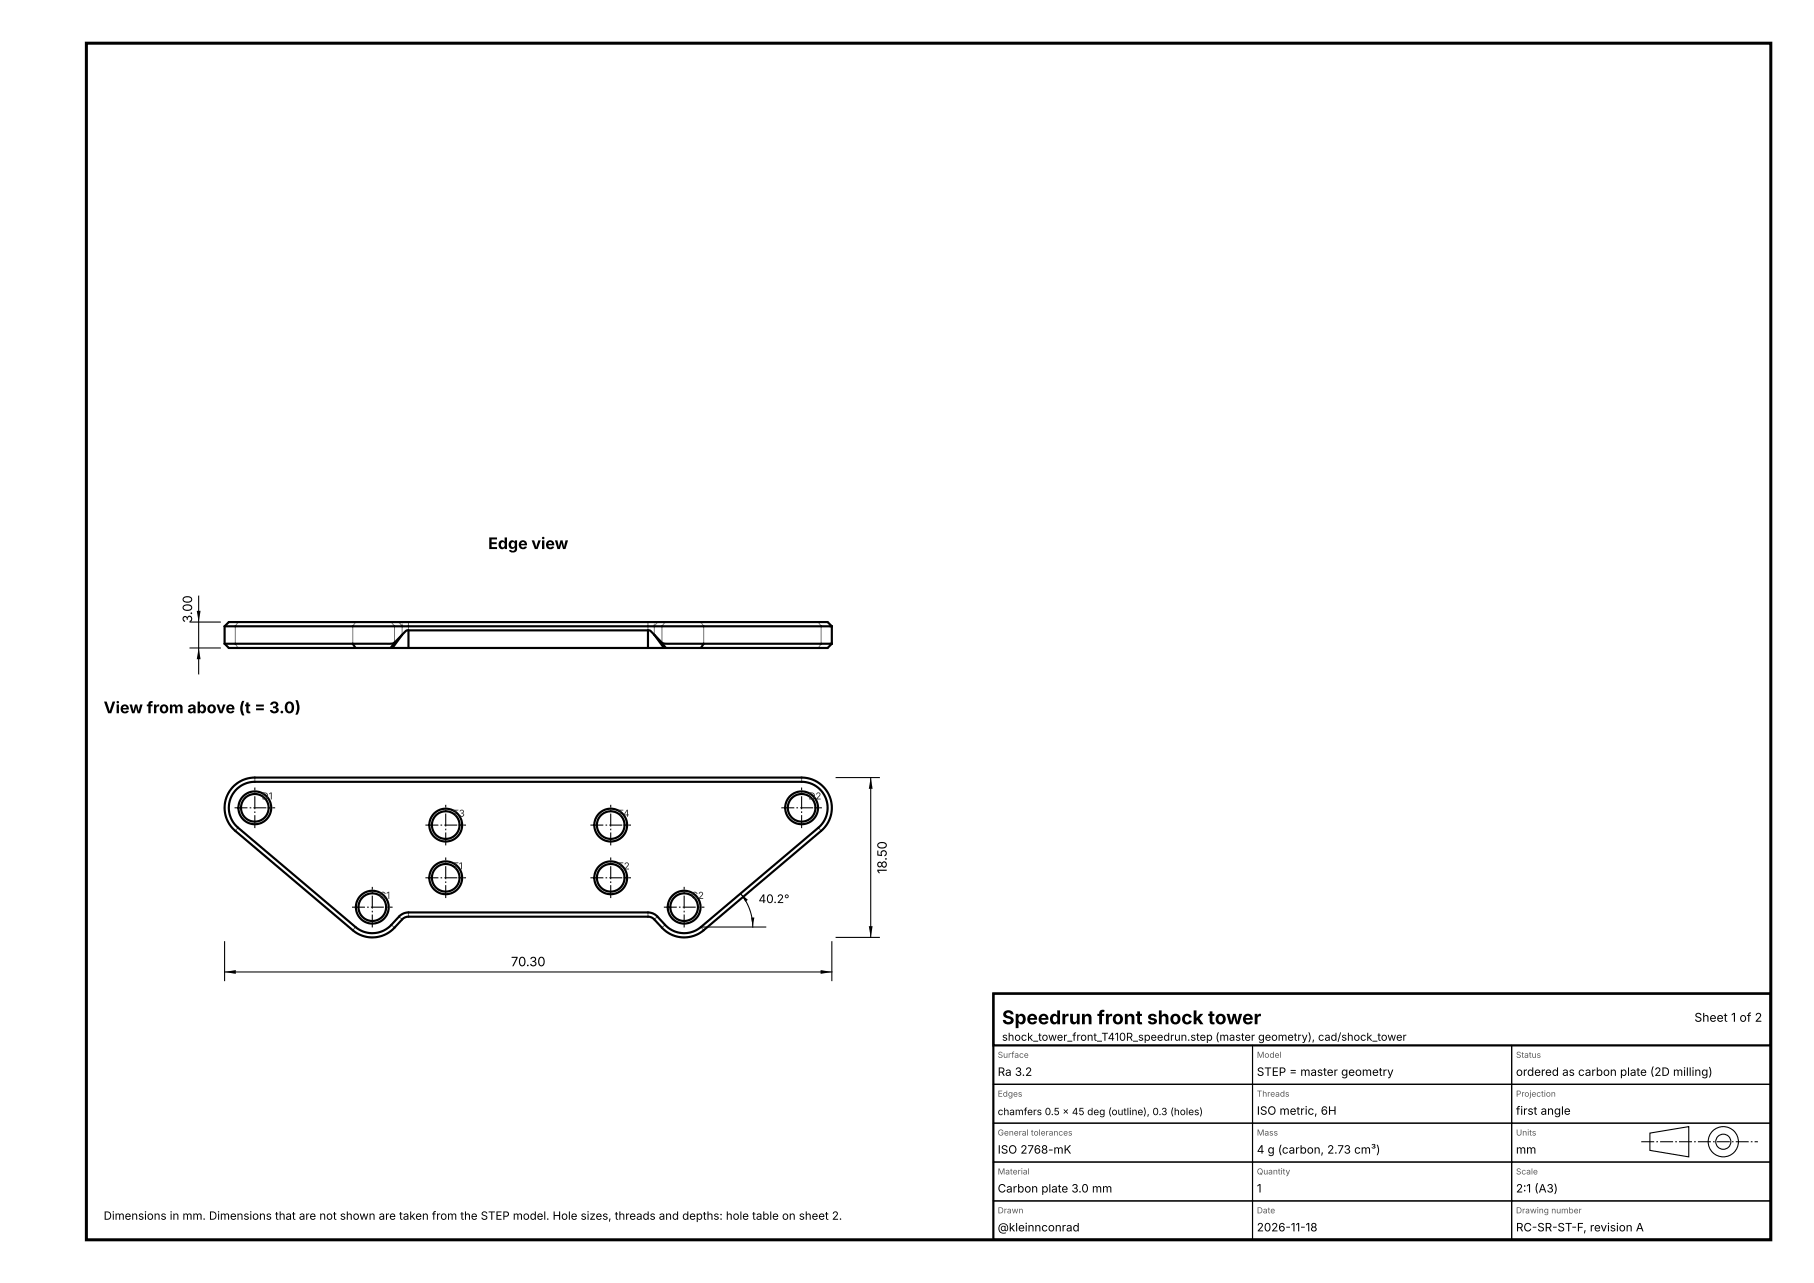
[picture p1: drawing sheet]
<svg xmlns="http://www.w3.org/2000/svg" width="420mm" height="297mm" viewBox="0 0 420 297" stroke-linecap="round" stroke-linejoin="round" font-family="sans-serif">
<g fill="none" stroke="#737373" stroke-width=".23">
<path d="M55.1 144l-.6 1v4l.6 1M82.3 144l-.6 1v4M90.6 144l.7 1v3.8M92.4 144l.5 .7M93.1 144.5v2.4M94.6 144v1.9M150 144v1.9M151.5 144.5v2.4M152.2 144l-.5 .7M154 144l-.7 1v4.4M162.3 144l.6 1v4M189.5 144l.6 1v4l-.6 1"/>
<path d="M55.1 191.6l-.6 .7M59 180v1M185.6 180v1M189.5 191.6l.6 .7M82.3 214.6l-.6 .7M90.6 214.1l.7 .7M92.4 212.2l.5 .5M94.6 211.2v1M150 211.2v1M152.2 212.2l-.5 .5M154 214.1l-.7 .7M162.3 214.6l.6 .7"/>
</g>
<g fill="none" stroke="#000" stroke-width=".5">
<path d="M52 145h140.6M52 145l.3-.3a1.62 1.62 0 0 1 1.9-.7h135.9a1.98 1.98 0 0 1 2.1 .6l.4 .4M52 149h29.7M52 149l.3 .3a1.62 1.62 0 0 0 1.9 .7h28.1M52 145v4M81.7 149l.6 1M82.3 150h8.1M90.4 150h.5M90.9 150h3.7M91.3 148.8l-.9 .2h-8.7M91.3 148.8l-.9 1.2M93.1 146.9l-1.8 1.9"/>
<path d="M93.1 146.9l-2.2 3.1M94.6 145.9a1.96 1.96 0 0 0-1.5 1M94.6 145.9v4.1M94.6 150h55.4M94.6 145.9h55.4M150 150h3.7M150 145.9v4.1M150 145.9a1.96 1.96 0 0 1 1.5 1M151.5 146.9l1.8 1.9M151.5 146.9l2.2 3.1M153.4 148.9l.9 .1h8.6M153.5 149.1l.7 .9"/>
<path d="M153.7 150h.5M154.2 150h8.1M162.9 149h29.7M162.9 149l-.6 1M192.2 145h.4M192.2 149h.4M192.6 149l-.3 .3a1.62 1.62 0 0 1-1.9 .7h-28.1M192.6 145v4M54 182.1a7 7 0 0 1 5-2.1h126.6a7 7 0 0 1 6.6 4.6 7 7 0 0 1-2.1 7.7l-27.2 23a7 7 0 0 1-9.6-.5l-2-2.1-.6-.4-.7-.1h-55.4l-.7 .1-.6 .4-2 2.1a7 7 0 0 1-9.6 .5l-27.2-23a7 7 0 0 1-.5-10.2zM54.8 182.7l1.8-1.2 1.2-.4 1.2-.1h126.6a6 6 0 0 1 5.7 3.9 6 6 0 0 1-1.8 6.7l-27.2 23a6 6 0 0 1-8.3-.5l-2.3-2.4-1-.4-.7-.1h-55.4l-1.1 .2-.6 .3-2.3 2.4a6 6 0 0 1-8.3 .5l-27.2-23a6 6 0 0 1-.3-8.9zM230 230h180v12h-180zM230 230h180v57h-180z"/>
<circle cx="59" cy="187" r="3.2"/>
<circle cx="59" cy="187" r="3.8"/>
<circle cx="103.2" cy="191" r="3.8"/>
<circle cx="103.2" cy="191" r="3.2"/>
<circle cx="141.4" cy="191" r="3.2"/>
<circle cx="141.4" cy="191" r="3.8"/>
<circle cx="185.6" cy="187" r="3.8"/>
<circle cx="185.6" cy="187" r="3.2"/>
<circle cx="86.2" cy="210" r="3.8"/>
<circle cx="86.2" cy="210" r="3.2"/>
<circle cx="103.2" cy="203.2" r="3.8"/>
<circle cx="103.2" cy="203.2" r="3.2"/>
<circle cx="141.4" cy="203.2" r="3.2"/>
<circle cx="141.4" cy="203.2" r="3.8"/>
<circle cx="158.4" cy="210" r="3.8"/>
<circle cx="158.4" cy="210" r="3.2"/>
</g>
<g fill="none" stroke="#000" stroke-width=".25" stroke-dasharray="3 .5 .4 .5" stroke-linecap="butt">
<path d="M54.3 187h9.4M59 191.7v-9.4M98.5 191h9.4M103.2 195.7v-9.4M136.7 191h9.4M141.4 195.7v-9.4M180.9 187h9.4M185.6 191.7v-9.4M81.5 210h9.4M86.2 214.7v-9.4M98.5 203.2h9.4M103.2 207.9v-9.4"/>
<path d="M136.7 203.2h9.4M141.4 207.9v-9.4M153.7 210h9.4M158.4 214.7v-9.4M380 264.3h27"/>
</g>
<g fill="none" stroke="#000" stroke-width=".25">
<path d="M46 138v18M44 150h7M44 144h7M193.6 180h10M201.6 180v37M52 218v9M162.3 214.6h15M171.5 206.8l1.2 1.8 .9 2 .5 2.1 .2 1.9M192.6 218v9M193.6 217h10M52 225h140.6M230 251h60v9h-60z"/>
<path d="M230 242h60v9h-60zM290 251h60v9h-60zM290 242h60v9h-60zM350 251h60v9h-60zM350 242h60v9h-60zM230 278h60v9h-60zM230 269h60v9h-60zM230 260h60v9h-60zM290 278h60v9h-60zM290 269h60v9h-60zM290 260h60v9h-60zM350 278h60v9h-60z"/>
<path d="M350 269h60v9h-60zM350 260h60v9h-60zM382 262.3l9-1.5v7l-9-1.5z"/>
<circle cx="399" cy="264.3" r="1.75"/>
<circle cx="399" cy="264.3" r="3.5"/>
</g>
<path d="M46 150l.4 2.6h-.8zM45.6 141.4h.8l-.4 2.6zM201.6 180l.4 2.6h-.8zM171.5 206.8l1.7 1.5-.6 .5zM173.9 212.4h.8l-.4 2.2zM201.2 214.4h.8l-.4 2.6zM52 225l2.6-.4v.8zM190 224.6l2.6 .4-2.6 .4z" fill="#000"/>
<path d="M20 10h390v277h-390z" fill="none" stroke="#000" stroke-width=".7" stroke-linecap="butt"/>
<text font-size="4.4" x="232" y="237.1">Speedrun front shock tower</text>
<g font-size="3.7">
<text x="113" y="127.1">Edge view</text>
<text x="24" y="165.1">View from above (t = 3.0)</text>
</g>
<g font-size="3">
<text x="44.5" y="144.2" transform="rotate(-90 44.5 144.2)">3.00</text>
<text x="205.3" y="202.3" transform="rotate(-90 205.3 202.3)">18.50</text>
<text x="118.3" y="223.7">70.30</text>
</g>
<g font-size="2.8">
<text x="175.6" y="209.1">40.2°</text>
<text x="392.3" y="236.5">Sheet 1 of 2</text>
</g>
<g font-size="2.7">
<text x="231" y="249.1">Ra 3.2</text>
<text x="291" y="249.1">STEP = master geometry</text>
<text x="351" y="249.1">ordered as carbon plate (2D milling)</text>
<text x="291" y="258.1">ISO metric, 6H</text>
<text x="351" y="258.1">first angle</text>
<text x="231" y="267.1">ISO 2768-mK</text>
<text x="291" y="267.1">4 g (carbon, 2.73 cm³)</text>
<text x="351" y="267.1">mm</text>
<text x="231" y="276.1">Carbon plate 3.0 mm</text>
<text x="291" y="276.1">1</text>
<text x="351" y="276.1">2:1 (A3)</text>
<text x="231" y="285.1">@kleinnconrad</text>
<text x="291" y="285.1">2026-11-18</text>
<text x="351" y="285.1">RC-SR-ST-F, revision A</text>
</g>
<text font-size="2.6" x="24" y="282.4">Dimensions in mm. Dimensions that are not shown are taken from the STEP model. Hole sizes, threads and depths: hole table on sheet 2.</text>
<text font-size="2.5" x="232" y="240.9">shock_tower_front_T410R_speedrun.step (master geometry), cad/shock_tower</text>
<text font-size="2.3" x="231" y="258.1">chamfers 0.5 x 45 deg (outline), 0.3 (holes)</text>
<g font-size="2.2" fill="#262626">
<text x="60.6" y="185.1">D1</text>
<text x="187.2" y="185.1">D2</text>
<text x="104.8" y="189.1">T3</text>
<text x="143" y="189.1">T4</text>
<text x="104.8" y="201.3">T1</text>
<text x="143" y="201.3">T2</text>
<text x="87.8" y="208.1">C1</text>
<text x="160" y="208.1">C2</text>
</g>
<g font-size="1.9" fill="#595959">
<text x="231" y="244.9">Surface</text>
<text x="291" y="244.9">Model</text>
<text x="351" y="244.9">Status</text>
<text x="231" y="253.9">Edges</text>
<text x="291" y="253.9">Threads</text>
<text x="351" y="253.9">Projection</text>
<text x="231" y="262.9">General tolerances</text>
<text x="291" y="262.9">Mass</text>
<text x="351" y="262.9">Units</text>
<text x="231" y="271.9">Material</text>
<text x="291" y="271.9">Quantity</text>
<text x="351" y="271.9">Scale</text>
<text x="231" y="280.9">Drawn</text>
<text x="291" y="280.9">Date</text>
<text x="351" y="280.9">Drawing number</text>
</g>
</svg>
